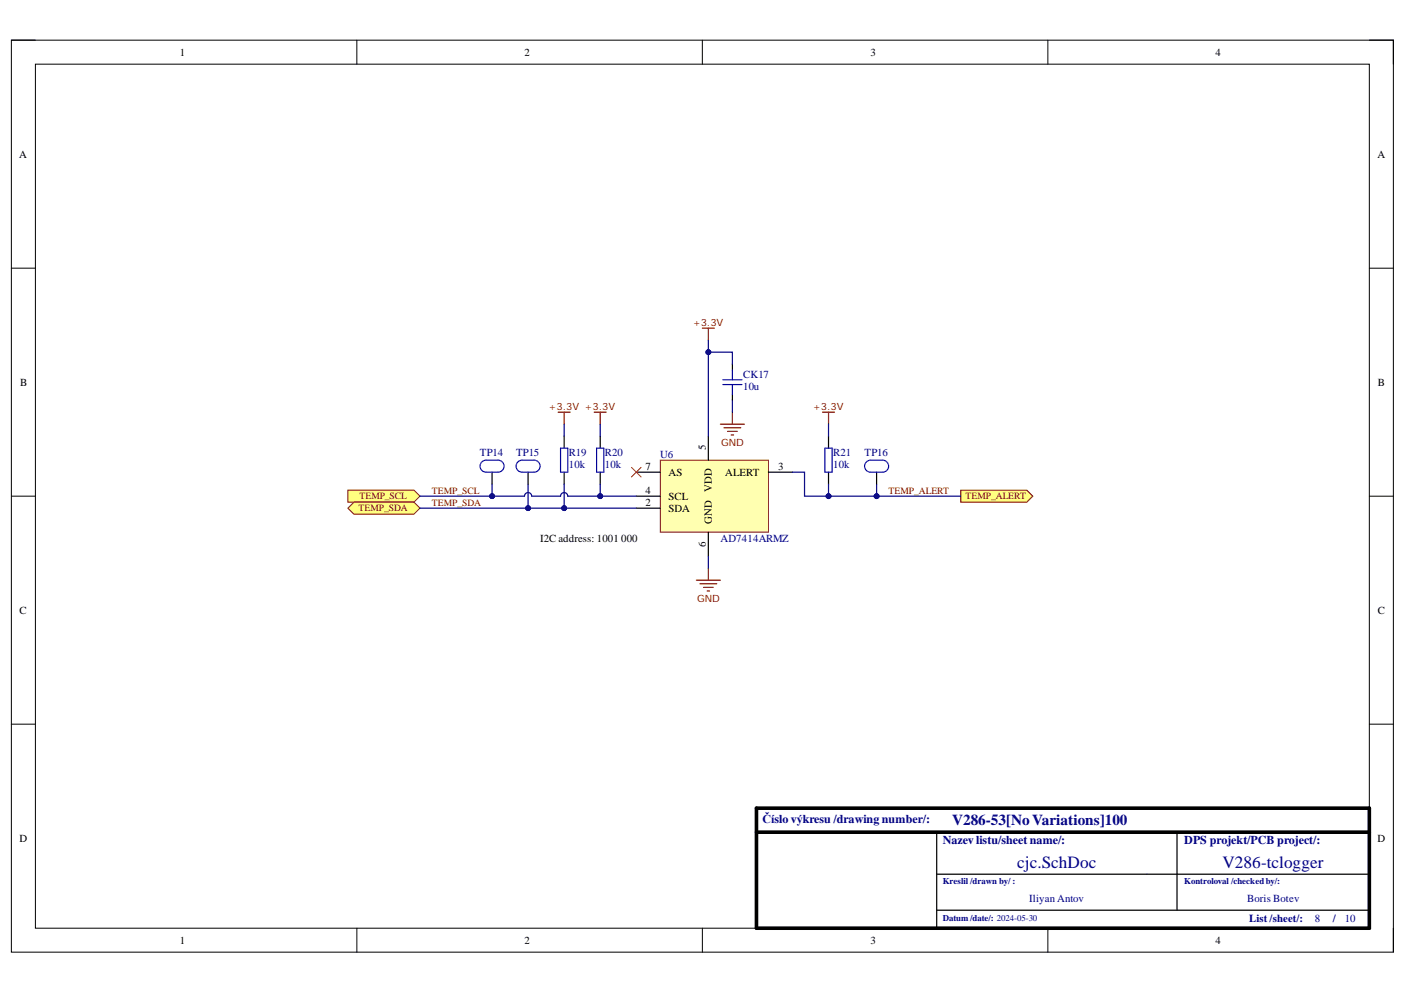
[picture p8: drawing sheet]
<svg xmlns="http://www.w3.org/2000/svg" width="297mm" height="210mm" viewBox="0 0 297 210" stroke-linecap="round" stroke-linejoin="round" font-family="sans-serif">
<path d="M2.4 8.5h291.8v192.6h-291.8z" fill="none" stroke="#000" stroke-width=".21"/>
<path d="M7.5 13.6h281.6v182.4h-281.6z" fill-rule="evenodd" fill="#fff"/>
<g fill="none" stroke="#000" stroke-width=".21">
<path d="M2.4 8.5h5.1M7.5 13.6h281.6v182.4h-281.6zM75.3 8.5v5.1M148.3 8.5v5.1M221.2 8.5v5.1M289.1 8.5h5.1v5.1M2.4 56.6h5.1M289.1 56.6h5.1M2.4 104.8h5.1M289.1 104.8h5.1M2.4 152.9h5.1M289.1 152.9h5.1"/>
<path d="M75.3 196v5.1M148.3 196v5.1M221.2 196v5.1M294.2 196v5.1"/>
</g>
<path d="M159.7 170.7h129.4v25.3h-129.4zM159.7 175.7h129.4" fill="none" stroke="#000" stroke-width=".76"/>
<path d="M197.8 175.7v20.3M248.5 175.7v16.5M197.8 184.6h91.3M197.8 192.2h91.3" fill="none" stroke="#000" stroke-width=".25"/>
<path d="M139.4 97.2h22.8v15.2h-22.8z" fill-rule="evenodd" fill="#ffffb0"/>
<path d="M139.4 97.2h22.8v15.2h-22.8z" fill="none" stroke="#800000" stroke-width=".21"/>
<path d="M119.1 92.1v2.5M119.1 99.7v2.5M126.7 92.1v2.5M126.7 99.7v2.5M134.3 99.7h5.1M149.5 92.1v5.1M162.2 99.7h5.1M174.9 92.1v2.5M174.9 99.7v2.5M134.3 104.8h5.1M134.3 107.3h5.1M149.5 112.4v5" fill="none" stroke="#000" stroke-width=".25"/>
<path d="M133.3 98.7l2 2M135.3 98.7l-2 2" fill="none" stroke="#f00" stroke-width=".21"/>
<g fill="none" stroke="#800000" stroke-width=".25">
<path d="M148.3 69.3h2.5M149.5 69.3v2.5M117.8 87h2.6M119.1 87v2.6M125.4 87h2.6M126.7 87v2.6M152.1 89.6h5.1M152.8 90.3h3.6M153.6 91.1h2M154.4 91.9h.5M154.6 87v2.6M173.6 87h2.6"/>
<path d="M174.9 87v2.6M149.5 120v2.5M147 122.5h5.1M147.8 123.3h3.5M148.5 124h2.1M149.3 124.8h.5"/>
</g>
<path d="M118.3 94.6h1.6v5.1h-1.6zM126 94.6h1.5v5.1h-1.5zM174.2 94.6h1.5v5.1h-1.5z" fill="none" stroke="#00f" stroke-width=".25"/>
<path d="M73.4 103.5h14l1.3 1.3-1.3 1.2h-14z" fill-rule="evenodd" fill="#ffff80"/>
<path d="M73.4 103.5h14l1.3 1.3-1.3 1.2h-14z" fill="none" stroke="#800000" stroke-width=".21"/>
<path d="M73.4 107.3l1.3-1.3h12.7l1.3 1.3-1.3 1.3h-12.7z" fill-rule="evenodd" fill="#ffff80"/>
<path d="M73.4 107.3l1.3-1.3h12.7l1.3 1.3-1.3 1.3h-12.7z" fill="none" stroke="#800000" stroke-width=".21"/>
<path d="M202.8 103.5h14l1.2 1.3-1.2 1.2h-14z" fill-rule="evenodd" fill="#ffff80"/>
<path d="M202.8 103.5h14l1.2 1.3-1.2 1.2h-14z" fill="none" stroke="#800000" stroke-width=".21"/>
<path d="M154.6 84.5v2.5M126.7 102.2v2.6M149.5 117.4v2.6" fill="none" stroke="#000080" stroke-width=".25"/>
<circle cx="126.7" cy="104.8" r=".51" fill="#000080"/>
<circle cx="126.7" cy="104.8" r=".51" fill="none" stroke="#000080" stroke-width=".21"/>
<path d="M119.1 102.2v5.1h15.2" fill="none" stroke="#000080" stroke-width=".25"/>
<circle cx="119.1" cy="107.3" r=".51" fill="#000080"/>
<circle cx="119.1" cy="107.3" r=".51" fill="none" stroke="#000080" stroke-width=".21"/>
<path d="M119.1 89.6v2.5M126.7 89.6v2.5M167.3 99.7h2.5v5.1h5.1v-2.6M174.9 89.6v2.5" fill="none" stroke="#000080" stroke-width=".25"/>
<circle cx="174.9" cy="104.8" r=".51" fill="#000080"/>
<circle cx="174.9" cy="104.8" r=".51" fill="none" stroke="#000080" stroke-width=".21"/>
<path d="M111.5 102.2v5.1" fill="none" stroke="#000080" stroke-width=".25"/>
<circle cx="111.5" cy="107.3" r=".51" fill="#000080"/>
<circle cx="111.5" cy="107.3" r=".51" fill="none" stroke="#000080" stroke-width=".21"/>
<path d="M185.1 102.2v2.6" fill="none" stroke="#000080" stroke-width=".25"/>
<circle cx="185.1" cy="104.8" r=".51" fill="#000080"/>
<circle cx="185.1" cy="104.8" r=".51" fill="none" stroke="#000080" stroke-width=".21"/>
<path d="M103.9 99.7v2.5M111.5 99.7v2.5M185.1 99.7v2.5" fill="none" stroke="#000" stroke-width=".25"/>
<path d="M101.6 97.7l.6-.5h.4h2.5a1.27 1.27 0 0 1 1.3 1.2 1.27 1.27 0 0 1-1.3 1.3h-2.5a1.27 1.27 0 0 1-1.1-.7 1.27 1.27 0 0 1 .1-1.3zM109.2 97.7l.6-.5h.4h2.6a1.27 1.27 0 0 1 1.2 1.2 1.27 1.27 0 0 1-1.2 1.3h-2.6a1.27 1.27 0 0 1-1.1-.7 1.27 1.27 0 0 1 .1-1.3zM182.8 97.7l.6-.5h.4h2.5a1.27 1.27 0 0 1 1.3 1.2 1.27 1.27 0 0 1-1.3 1.3h-2.5a1.27 1.27 0 0 1-1.1-.7 1.27 1.27 0 0 1 .1-1.3z" fill="none" stroke="#00f" stroke-width=".25"/>
<path d="M103.9 102.2v2.6" fill="none" stroke="#000080" stroke-width=".25"/>
<circle cx="103.9" cy="104.8" r=".51" fill="#000080"/>
<circle cx="103.9" cy="104.8" r=".51" fill="none" stroke="#000080" stroke-width=".21"/>
<path d="M154.6 76.9v1.3M154.6 83.2v1.3" fill="none" stroke="#000" stroke-width=".25"/>
<path d="M154.6 78.2v2M152.6 81.2h4M152.6 80.2h4M154.6 81.2v2" fill="none" stroke="#00f" stroke-width=".25"/>
<path d="M154.6 76.9v-2.5h-5.1v17.7" fill="none" stroke="#000080" stroke-width=".25"/>
<circle cx="149.5" cy="74.4" r=".51" fill="#000080"/>
<circle cx="149.5" cy="74.4" r=".51" fill="none" stroke="#000080" stroke-width=".21"/>
<path d="M149.5 71.8v2.6" fill="none" stroke="#000080" stroke-width=".25"/>
<circle cx="149.5" cy="74.4" r=".51" fill="#000080"/>
<circle cx="149.5" cy="74.4" r=".51" fill="none" stroke="#000080" stroke-width=".21"/>
<path d="M88.7 104.8h22a.76 .76 0 0 1 .8-.8 .76 .76 0 0 1 .7 .8h6.1a.76 .76 0 0 1 .8-.8 .76 .76 0 0 1 .8 .8h14.4" fill="none" stroke="#000080" stroke-width=".25"/>
<circle cx="103.9" cy="104.8" r=".51" fill="#000080"/>
<circle cx="103.9" cy="104.8" r=".51" fill="none" stroke="#000080" stroke-width=".21"/>
<circle cx="126.7" cy="104.8" r=".51" fill="#000080"/>
<circle cx="126.7" cy="104.8" r=".51" fill="none" stroke="#000080" stroke-width=".21"/>
<path d="M88.7 107.3h30.4" fill="none" stroke="#000080" stroke-width=".25"/>
<circle cx="119.1" cy="107.3" r=".51" fill="#000080"/>
<circle cx="119.1" cy="107.3" r=".51" fill="none" stroke="#000080" stroke-width=".21"/>
<circle cx="111.5" cy="107.3" r=".51" fill="#000080"/>
<circle cx="111.5" cy="107.3" r=".51" fill="none" stroke="#000080" stroke-width=".21"/>
<path d="M174.9 104.8h27.9" fill="none" stroke="#000080" stroke-width=".25"/>
<circle cx="174.9" cy="104.8" r=".51" fill="#000080"/>
<circle cx="174.9" cy="104.8" r=".51" fill="none" stroke="#000080" stroke-width=".21"/>
<circle cx="185.1" cy="104.8" r=".51" fill="#000080"/>
<circle cx="185.1" cy="104.8" r=".51" fill="none" stroke="#000080" stroke-width=".21"/>
<g font-size="3.6" fill="#000080">
<text x="214.8" y="183.2">cjc.SchDoc</text>
<text x="258.1" y="183.2">V286-tclogger</text>
</g>
<text font-size="3.2" fill="#000080" x="201" y="174.2">V286-53[NoVariations]100</text>
<g font-size="2.5" fill="#000080">
<text x="161" y="173.9">Číslo výkresu /drawing number/:</text>
<text x="199" y="178.2">Nazev listu/sheet name/:</text>
<text x="250" y="178.2">DPS projekt/PCB project/:</text>
</g>
<g font-size="2.3">
<text x="38" y="11.7">1</text>
<text x="110.7" y="11.7">2</text>
<text x="183.8" y="11.7">3</text>
<text x="256.6" y="11.7">4</text>
<text x="4.1" y="33.3">A</text>
<text x="290.8" y="33.3">A</text>
<text x="4.2" y="81.4">B</text>
<text x="290.9" y="81.4">B</text>
<text x="149" y="95.1" transform="rotate(-90 149 95.1)">5</text>
<text x="136.3" y="99.2">7</text>
<text x="141.2" y="100.4">AS</text>
<text x="153.1" y="100.4">ALERT</text>
<text x="164.3" y="99.2">3</text>
<text x="136.3" y="104.3">4</text>
<text x="136.3" y="106.8">2</text>
<text x="141.2" y="105.5">SCL</text>
<text x="150.3" y="103.8" transform="rotate(-90 150.3 103.8)">VDD</text>
<text x="141.2" y="108.1">SDA</text>
<text x="150.3" y="110.6" transform="rotate(-90 150.3 110.6)">GND</text>
<text x="114" y="114.4">I2C address: 1001</text>
<text x="131.1" y="114.4">000</text>
<text x="149" y="115.5" transform="rotate(-90 149 115.5)">6</text>
<text x="4.1" y="129.6">C</text>
<text x="290.9" y="129.6">C</text>
<text x="4.1" y="177.7">D</text>
<text x="290.8" y="177.7">D</text>
<text x="38" y="199.3">1</text>
<text x="110.7" y="199.3">2</text>
<text x="183.8" y="199.3">3</text>
<text x="256.6" y="199.3">4</text>
</g>
<g font-size="2.3" fill="#000080">
<text x="156.9" y="79.9">CK17</text>
<text x="156.9" y="82.5">10u</text>
<text x="101.3" y="96.4">TP14</text>
<text x="108.9" y="96.4">TP15</text>
<text x="120.1" y="96.4">R19</text>
<text x="120.1" y="98.9">10k</text>
<text x="127.7" y="96.4">R20</text>
<text x="127.7" y="98.9">10k</text>
<text x="139.4" y="96.6">U6</text>
<text x="175.9" y="96.4">R21</text>
<text x="175.9" y="98.9">10k</text>
<text x="182.5" y="96.4">TP16</text>
<text x="152.1" y="114.4">AD7414ARMZ</text>
<text x="217.3" y="190.4">Iliyan Antov</text>
<text x="263.3" y="190.4">Boris Botev</text>
<text x="263.7" y="194.7">List /sheet/:</text>
<text x="277.6" y="194.7">8</text>
<text x="281.4" y="194.7">/</text>
<text x="283.9" y="194.7">10</text>
</g>
<g font-size="2.1" fill="#800000">
<text x="146.2" y="68.9">+3.3V</text>
<text x="115.8" y="86.6">+3.3V +3.3V</text>
<text x="171.6" y="86.6">+3.3V</text>
<text x="152.2" y="94.2">GND</text>
<text x="147.2" y="127.1">GND</text>
</g>
<g font-size="2" fill="#800000">
<text x="75.7" y="108">TEMP_SDA</text>
<text x="75.9" y="105.4">TEMP_SCL</text>
<text x="91.2" y="104.3">TEMP_SCL</text>
<text x="91.2" y="106.8">TEMP_SDA</text>
<text x="187.6" y="104.3">TEMP_ALERT</text>
<text x="203.8" y="105.4">TEMP_ALERT</text>
</g>
<g font-size="1.9" fill="#000080">
<text x="199" y="186.7">Kreslil /drawn by/ :</text>
<text x="250" y="186.7">Kontroloval /checked by/:</text>
<text x="199" y="194.6">Datum /date/: 2024-05-30</text>
</g>
</svg>
